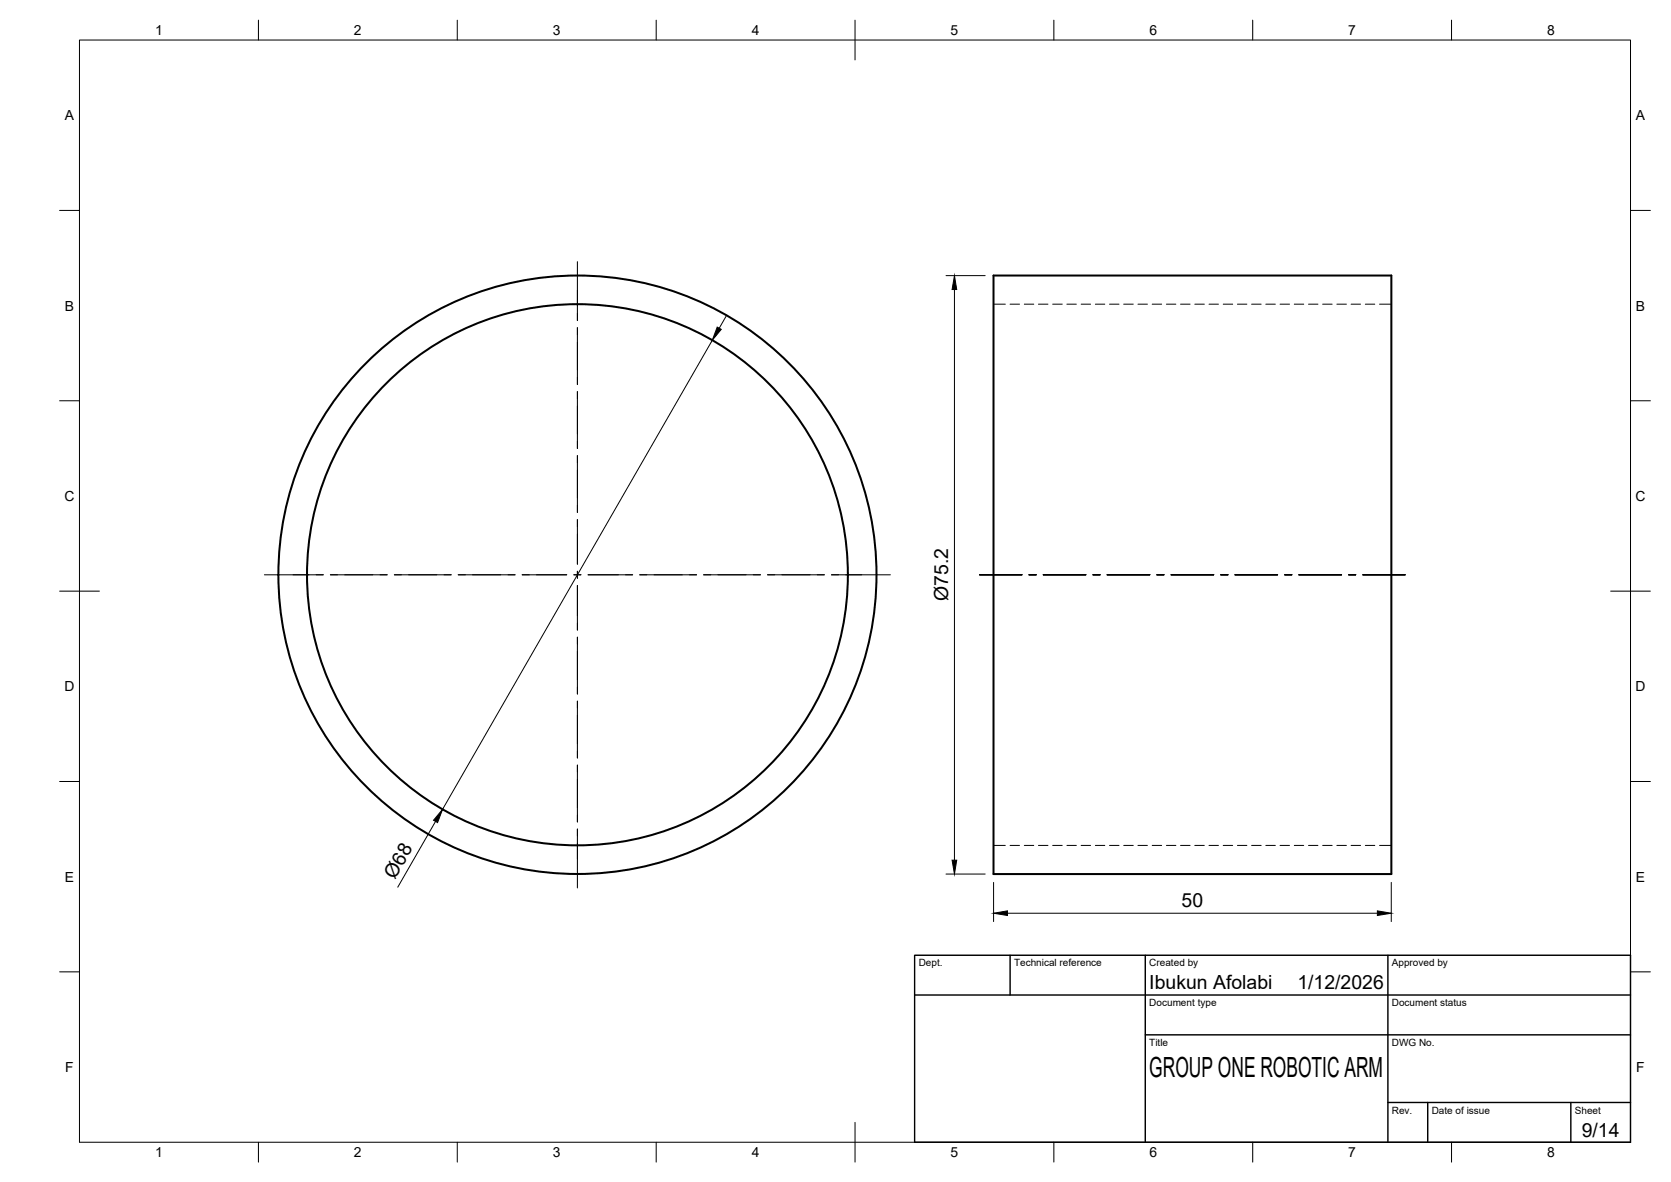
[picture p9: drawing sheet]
<svg xmlns="http://www.w3.org/2000/svg" width="420mm" height="297mm" viewBox="0 0 420 297" stroke-linecap="round" stroke-linejoin="round" font-family="sans-serif">
<!-- layer: Visible -->
<g fill="none" stroke="#000" stroke-width=".51">
<path d="M249.8 69.2h100v150.5h-100z"/>
<circle cx="145.2" cy="144.4" r="68"/>
<circle cx="145.2" cy="144.4" r="75.2"/>
</g>
<!-- layer: Hidden -->
<g fill="none" stroke="#000" stroke-width=".25">
<path d="M249.8 76.4h3M254 76.4h2.3M257.6 76.4h2.3M261.1 76.4h2.4M264.7 76.4h2.4M268.3 76.4h2.3M271.8 76.4h2.4M275.4 76.4h2.4M279 76.4h2.4M282.6 76.4h2.3M286.1 76.4h2.4M289.7 76.4h2.4"/>
<path d="M293.3 76.4h2.4M296.8 76.4h2.4M300.4 76.4h2.4M304 76.4h2.4M307.6 76.4h2.3M311.1 76.4h2.4M314.7 76.4h2.4M318.3 76.4h2.4M321.9 76.4h2.3M325.4 76.4h2.4M329 76.4h2.4M332.6 76.4h2.4"/>
<path d="M336.1 76.4h2.4M339.7 76.4h2.4M343.3 76.4h2.4M346.9 76.4h2.9M249.8 212.5h3M254 212.5h2.3M257.6 212.5h2.3M261.1 212.5h2.4M264.7 212.5h2.4M268.3 212.5h2.3M271.8 212.5h2.4M275.4 212.5h2.4"/>
<path d="M279 212.5h2.4M282.6 212.5h2.3M286.1 212.5h2.4M289.7 212.5h2.4M293.3 212.5h2.4M296.8 212.5h2.4M300.4 212.5h2.4M304 212.5h2.4M307.6 212.5h2.3M311.1 212.5h2.4M314.7 212.5h2.4M318.3 212.5h2.4"/>
<path d="M321.9 212.5h2.3M325.4 212.5h2.4M329 212.5h2.4M332.6 212.5h2.4M336.1 212.5h2.4M339.7 212.5h2.4M343.3 212.5h2.4M346.9 212.5h2.9"/>
</g>
<!-- layer: BORDER -->
<g fill="none" stroke="#000" stroke-width=".25">
<path d="M20 10.1h390v276.9h-390zM65 5.1v5M115 5.1v5M165 5.1v5M215 5.1v10M265 5.1v5M315 5.1v5M365 5.1v5M15 52.9h5M410 52.9h5M15 100.7h5M410 100.7h5"/>
<path d="M15 148.6h10M405 148.6h10M15 196.4h5M410 196.4h5M15 244.2h5M410 244.2h5M65 287v5M115 287v5M165 287v5M215 282.1v9.9M265 287v5M315 287v5"/>
<path d="M365 287v5"/>
</g>
<!-- layer: TITLEBLOCK -->
<path d="M230 240.1h180v46.9h-180zM230 250h180M254 240.1v9.9M288 240.1v46.9M349 240.1v46.9M288 260.1h122M349 277.1h61M359 277.1v9.9M395 277.1v9.9" fill="none" stroke="#000" stroke-width=".36"/>
<!-- layer: Smart Centers -->
<g fill="none" stroke="#000" stroke-width=".25">
<path d="M145.2 65.8v14.8M145.2 82.3v14.4M145.2 98.4v14.3M145.2 114.5v14.3M145.2 130.6v11.2M66.5 144.4h14.8M83.1 144.4h14.3M99.1 144.4h14.4M115.2 144.4h14.3M131.3 144.4h11.2M144.3 144.4h1.8M145.2 143.6v1.7"/>
<path d="M145.2 147.1v11.3M147.9 144.4h11.2M160.8 144.4h14.4M176.9 144.4h14.3M193 144.4h14.3M209.1 144.4h14.8M246.3 144.4h10.7M258.7 144.4h1.8M262.3 144.4h10.7M274.8 144.4h1.8M278.4 144.4h10.7M290.9 144.4h1.8"/>
<path d="M294.5 144.4h10.7M307 144.4h1.8M310.5 144.4h10.7M323 144.4h1.8M326.6 144.4h10.7M339.1 144.4h1.8M342.7 144.4h10.6M145.2 160.1v14.3M145.2 176.2v14.3M145.2 192.3v14.3M145.2 208.3v14.8"/>
</g>
<!-- layer: FD_Dimensions -->
<path d="M182.6 79.4l-1.8 3.1M237.9 69.3h9.8M240 72.8v143.4M179.1 85.5l-67.8 117.9M109.5 206.4l-9.5 16.6M237.9 219.7h9.8M249.8 221.7v9.9M253.3 229.5h93M349.8 221.7v9.9" fill="none" stroke="#000" stroke-width=".25"/>
<path d="M240 69.3l.6 3.5h-1.2zM180.3 82.2l1.1 .6-2.3 2.7zM111.3 203.4l-1.3 3.3-1-.6zM239.4 216.2h1.2l-.6 3.5zM249.8 229.5l3.5-.6v1.2zM346.3 228.9l3.5 .6-3.5 .6z" fill="#000" stroke="#000" stroke-width=".25"/>
<text font-size="7" x="289" y="270.6">GROUP ONE ROBOTIC ARM</text>
<g font-size="4.9">
<text x="238.4" y="151.1" transform="rotate(-90 238.4 151.1)">Ø75.2</text>
<text x="99.3" y="221.1" transform="rotate(-60 99.3 221.1)">Ø68</text>
<text x="297.1" y="228">50</text>
<text x="289" y="248.5">Ibukun Afolabi</text>
<text x="326.2" y="248.5">1/12/2026</text>
<text x="397.7" y="285.7">9/14</text>
</g>
<g font-size="3.5">
<text x="39" y="8.8">1</text>
<text x="89" y="8.8">2</text>
<text x="139" y="8.8">3</text>
<text x="189" y="8.8">4</text>
<text x="239" y="8.8">5</text>
<text x="289" y="8.8">6</text>
<text x="339" y="8.8">7</text>
<text x="389" y="8.8">8</text>
<text x="16.3" y="30.2">A</text>
<text x="411.3" y="30.2">A</text>
<text x="16.3" y="78">B</text>
<text x="411.3" y="78">B</text>
<text x="16.2" y="125.9">C</text>
<text x="411.2" y="125.9">C</text>
<text x="16.2" y="173.7">D</text>
<text x="411.2" y="173.7">D</text>
<text x="16.3" y="221.6">E</text>
<text x="411.3" y="221.6">E</text>
<text x="16.4" y="269.4">F</text>
<text x="411.4" y="269.4">F</text>
<text x="39" y="290.8">1</text>
<text x="89" y="290.8">2</text>
<text x="139" y="290.8">3</text>
<text x="189" y="290.8">4</text>
<text x="239" y="290.8">5</text>
<text x="289" y="290.8">6</text>
<text x="339" y="290.8">7</text>
<text x="389" y="290.8">8</text>
</g>
<g font-size="2.5">
<text x="231" y="242.9">Dept.</text>
<text x="255" y="242.9">Technical reference</text>
<text x="289" y="242.9">Created by</text>
<text x="350" y="242.9">Approved by</text>
<text x="289" y="252.8">Document type</text>
<text x="350" y="252.8">Document status</text>
<text x="289" y="262.9">Title</text>
<text x="350" y="262.9">DWG No.</text>
<text x="350" y="279.9">Rev.</text>
<text x="360" y="279.9">Date of issue</text>
<text x="396" y="279.9">Sheet</text>
</g>
</svg>
